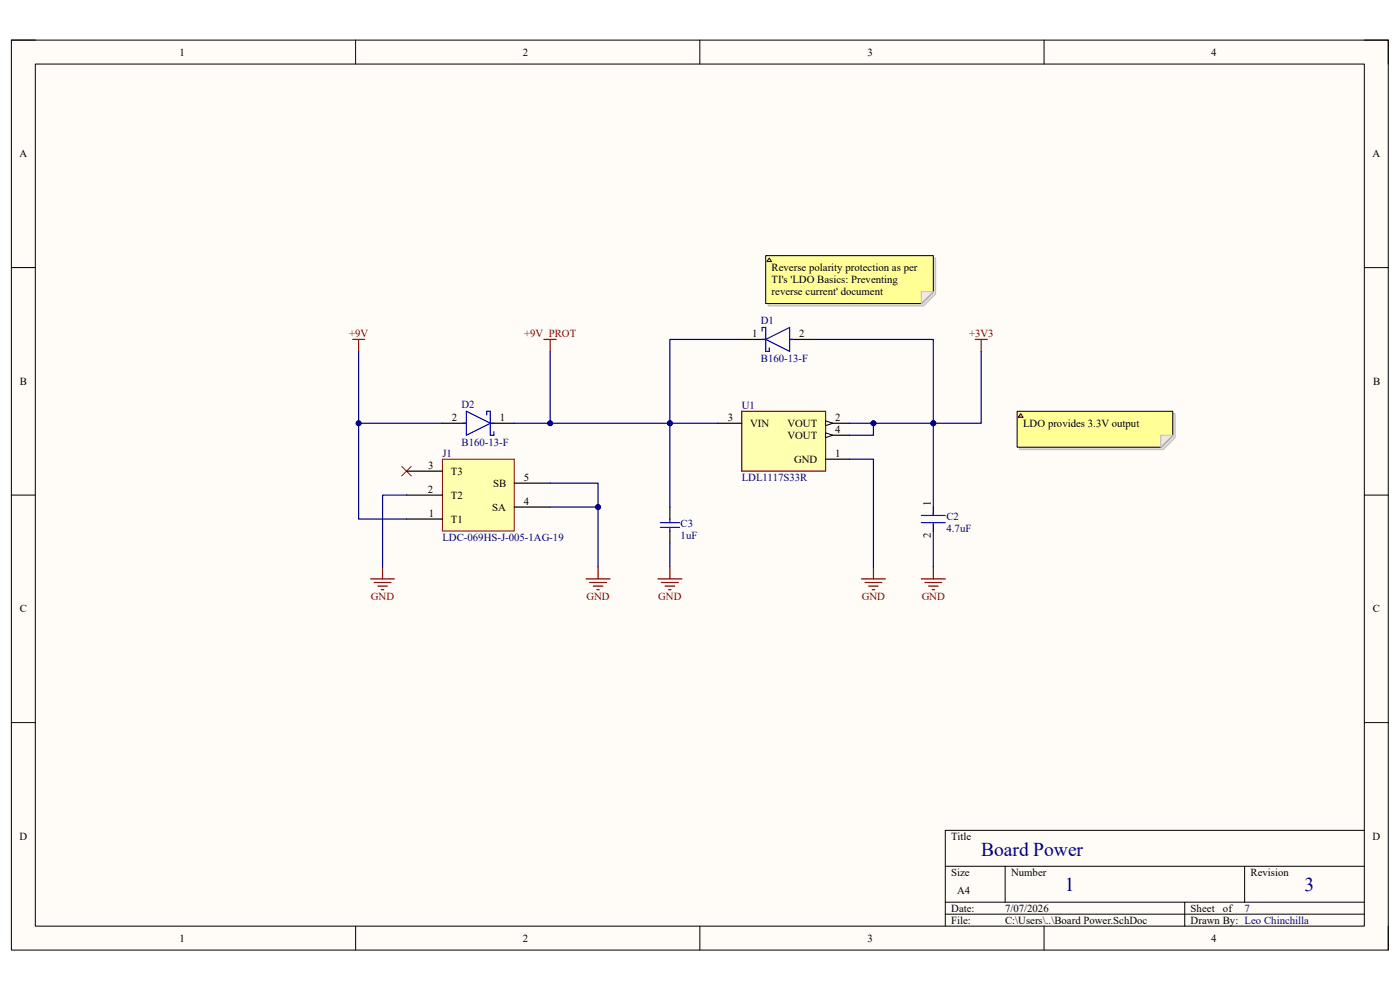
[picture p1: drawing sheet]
<svg xmlns="http://www.w3.org/2000/svg" width="297mm" height="210mm" viewBox="0 0 297 210" stroke-linecap="round" stroke-linejoin="round" font-family="sans-serif">
<path d="M2.4 8.5h292.1v193h-292.1z" fill-rule="evenodd" fill="#fffcf8"/>
<path d="M2.4 8.5h292.1v193h-292.1z" fill="none" stroke="#000" stroke-width=".21"/>
<path d="M7.5 13.6h281.9v182.9h-281.9z" fill-rule="evenodd" fill="#fffcf8"/>
<g fill="none" stroke="#000" stroke-width=".21">
<path d="M2.4 8.5h5.1M7.5 13.6h281.9v182.9h-281.9zM75.4 8.5v5.1M148.5 8.5v5.1M221.5 8.5v5.1M289.4 8.5h5.1v5.1M2.4 56.8h5.1M289.4 56.8h5.1M2.4 105h5.1M289.4 105h5.1M2.4 153.3h5.1M289.4 153.3h5.1"/>
<path d="M289.4 176.1h-88.9v20.4M75.4 196.5v5M148.5 196.5v5M200.5 183.8h88.9M200.5 191.4h88.9M200.5 193.9h88.9M213.2 183.8v7.6M221.5 196.5v5M251.3 191.4v5.1M264 183.8v7.6M294.5 196.5v5"/>
</g>
<path d="M74.8 72h2.5M76.1 72v2.5M78.6 122.8h5.1M79.4 123.6h3.5M80.1 124.3h2.1M80.9 125.1h.5M81.2 120.3v2.5M124.3 122.8h5.1M125.1 123.6h3.6M125.9 124.3h2M126.6 125.1h.5M126.9 120.3v2.5" fill="none" stroke="#800000" stroke-width=".25"/>
<path d="M85.2 98.9l2.1 2.1M87.3 98.9l-2.1 2.1" fill="none" stroke="#f00" stroke-width=".21"/>
<path d="M93.9 97.4h15.2v15.2h-15.2z" fill-rule="evenodd" fill="#ffffb0"/>
<path d="M93.9 97.4h15.2v15.2h-15.2z" fill="none" stroke="#800000" stroke-width=".21"/>
<path d="M86.2 99.9h7.7M86.2 110.1h7.7M86.2 105h7.7M109.1 107.6h7.6M109.1 102.5h7.6" fill="none" stroke="#000" stroke-width=".25"/>
<path d="M157.4 87.2h17.7v12.7h-17.7z" fill-rule="evenodd" fill="#ffffb0"/>
<path d="M157.4 87.2h17.7v12.7h-17.7z" fill="none" stroke="#800000" stroke-width=".25"/>
<path d="M152.3 89.8h5.1M175.1 89.8h5.1" fill="none" stroke="#000" stroke-width=".25"/>
<path d="M175.1 89.3l1.6 .5-1.6 .5z" fill="#f8fcff"/>
<path d="M175.1 89.3l1.6 .5-1.6 .5z" fill="none" stroke="#000" stroke-width=".21"/>
<path d="M175.1 97.4h5.1M175.1 92.3h5.1" fill="none" stroke="#000" stroke-width=".25"/>
<path d="M175.1 91.8l1.6 .5-1.6 .5z" fill="#f8fcff"/>
<path d="M175.1 91.8l1.6 .5-1.6 .5z" fill="none" stroke="#000" stroke-width=".21"/>
<g fill="none" stroke="#800000" stroke-width=".25">
<path d="M115.4 72h2.6M116.7 72v2.5M206.9 72h2.5M208.2 72v2.5M139.6 122.8h5.1M140.3 123.6h3.6M141.1 124.3h2M141.9 125.1h.5M142.1 120.3v2.5M182.8 122.8h5M183.5 123.6h3.6M184.3 124.3h2"/>
<path d="M185 125.1h.6M185.3 120.3v2.5M195.5 122.8h5M196.2 123.6h3.6M197 124.3h2M197.7 125.1h.6M198 120.3v2.5"/>
</g>
<path d="M157.4 72h5M167.5 72h5.1M93.9 89.8h5M104 89.8h5.1M142.1 107.6v2.5M142.1 112.6v2.6M198 107.6v1.7M198 111.1v1.5" fill="none" stroke="#000" stroke-width=".25"/>
<g fill="none" stroke="#00f" stroke-width=".25">
<path d="M161.7 70.2v-.7h.7v5h.8v-.7M161.7 72h.7M162.4 72l5.1-2.5v5zM167.5 72h.8M98.2 89.8h.7M98.9 87.2l5.1 2.6-5.1 2.5zM103.3 88v-.8h.7v5.1h.8v-.7M104 89.8h.8M140.1 110.9h4.1M140.1 111.9h4.1M142.1 110.1v.8M142.1 111.9v.7"/>
<path d="M195.5 110.9h5M195.5 109.3h5M198 108.6v.7M198 111.1v.3"/>
</g>
<path d="M116.7 107.6h10.2v12.7" fill="none" stroke="#000080" stroke-width=".25"/>
<circle cx="126.9" cy="107.6" r=".51" fill="#000080"/>
<circle cx="126.9" cy="107.6" r=".51" fill="none" stroke="#000080" stroke-width=".21"/>
<path d="M116.7 102.5h10.2v5.1" fill="none" stroke="#000080" stroke-width=".25"/>
<circle cx="126.9" cy="107.6" r=".51" fill="#000080"/>
<circle cx="126.9" cy="107.6" r=".51" fill="none" stroke="#000080" stroke-width=".21"/>
<path d="M208.2 74.5v15.3h-10.2M180.2 97.4h5.1v22.9M142.1 115.2v5.1M198 112.6v7.7" fill="none" stroke="#000080" stroke-width=".25"/>
<circle cx="198" cy="89.8" r=".51" fill="#000080"/>
<circle cx="198" cy="89.8" r=".51" fill="none" stroke="#000080" stroke-width=".21"/>
<path d="M185.3 89.8v2.5h-5.1" fill="none" stroke="#000080" stroke-width=".25"/>
<circle cx="185.3" cy="89.8" r=".51" fill="#000080"/>
<circle cx="185.3" cy="89.8" r=".51" fill="none" stroke="#000080" stroke-width=".21"/>
<path d="M180.2 89.8h17.8v17.8" fill="none" stroke="#000080" stroke-width=".25"/>
<circle cx="185.3" cy="89.8" r=".51" fill="#000080"/>
<circle cx="185.3" cy="89.8" r=".51" fill="none" stroke="#000080" stroke-width=".21"/>
<circle cx="198" cy="89.8" r=".51" fill="#000080"/>
<circle cx="198" cy="89.8" r=".51" fill="none" stroke="#000080" stroke-width=".21"/>
<path d="M116.7 74.5v15.3" fill="none" stroke="#000080" stroke-width=".25"/>
<circle cx="116.7" cy="89.8" r=".51" fill="#000080"/>
<circle cx="116.7" cy="89.8" r=".51" fill="none" stroke="#000080" stroke-width=".21"/>
<path d="M76.1 74.5v15.3M86.2 105h-5v15.3" fill="none" stroke="#000080" stroke-width=".25"/>
<circle cx="76.1" cy="89.8" r=".51" fill="#000080"/>
<circle cx="76.1" cy="89.8" r=".51" fill="none" stroke="#000080" stroke-width=".21"/>
<path d="M109.1 89.8h43.2" fill="none" stroke="#000080" stroke-width=".25"/>
<circle cx="116.7" cy="89.8" r=".51" fill="#000080"/>
<circle cx="116.7" cy="89.8" r=".51" fill="none" stroke="#000080" stroke-width=".21"/>
<circle cx="142.1" cy="89.8" r=".51" fill="#000080"/>
<circle cx="142.1" cy="89.8" r=".51" fill="none" stroke="#000080" stroke-width=".21"/>
<path d="M93.9 89.8h-17.8v20.3h10.1" fill="none" stroke="#000080" stroke-width=".25"/>
<circle cx="76.1" cy="89.8" r=".51" fill="#000080"/>
<circle cx="76.1" cy="89.8" r=".51" fill="none" stroke="#000080" stroke-width=".21"/>
<path d="M157.4 72h-15.3v17.8" fill="none" stroke="#000080" stroke-width=".25"/>
<circle cx="142.1" cy="89.8" r=".51" fill="#000080"/>
<circle cx="142.1" cy="89.8" r=".51" fill="none" stroke="#000080" stroke-width=".21"/>
<path d="M172.6 72h25.4v17.8" fill="none" stroke="#000080" stroke-width=".25"/>
<circle cx="198" cy="89.8" r=".51" fill="#000080"/>
<circle cx="198" cy="89.8" r=".51" fill="none" stroke="#000080" stroke-width=".21"/>
<path d="M142.1 89.8v17.8" fill="none" stroke="#000080" stroke-width=".25"/>
<circle cx="142.1" cy="89.8" r=".51" fill="#000080"/>
<circle cx="142.1" cy="89.8" r=".51" fill="none" stroke="#000080" stroke-width=".21"/>
<path d="M163 54.7h35.5v7.7l-2.5 2.5h-33z" fill-rule="evenodd" fill="#e0ddd7"/>
<path d="M163 54.7h35.5v7.7l-2.5 2.5h-33z" fill="none" stroke="#bfbdba" stroke-width=".21"/>
<path d="M162.4 54.2h35.6v7.6l-2.5 2.6h-33.1z" fill-rule="evenodd" fill="#ffff96"/>
<path d="M162.4 54.2h35.6v7.6l-2.5 2.6h-33.1z" fill="none" stroke="#000" stroke-width=".21"/>
<path d="M195.5 61.8h2.5l-2.5 2.6z" fill="#f2f0d8"/>
<path d="M195.5 61.8h2.5l-2.5 2.6z" fill="none" stroke="#bfbdba" stroke-width=".21"/>
<path d="M163.2 54.7l.5 .8h-1z" fill="#ffcc78"/>
<path d="M163.2 54.7l.5 .8h-1z" fill="none" stroke="#300" stroke-width=".21"/>
<path d="M216.3 87.8h33v5l-2.5 2.6h-30.5z" fill-rule="evenodd" fill="#e0ddd7"/>
<path d="M216.3 87.8h33v5l-2.5 2.6h-30.5z" fill="none" stroke="#bfbdba" stroke-width=".21"/>
<path d="M215.8 87.2h33v5.1l-2.5 2.6h-30.5z" fill-rule="evenodd" fill="#ffff96"/>
<path d="M215.8 87.2h33v5.1l-2.5 2.6h-30.5z" fill="none" stroke="#000" stroke-width=".21"/>
<path d="M246.3 92.3h2.5l-2.5 2.6z" fill="#f2f0d8"/>
<path d="M246.3 92.3h2.5l-2.5 2.6z" fill="none" stroke="#bfbdba" stroke-width=".21"/>
<path d="M216.5 87.8l.6 .7h-1.1z" fill="#ffcc78"/>
<path d="M216.5 87.8l.6 .7h-1.1z" fill="none" stroke="#300" stroke-width=".21"/>
<g font-size="4.1" fill="#000080">
<text x="208.2" y="181.6">Board Power</text>
<text x="225.9" y="189">1</text>
<text x="276.8" y="189">3</text>
</g>
<g font-size="2.3">
<text x="38.1" y="11.8">1</text>
<text x="110.9" y="11.8">2</text>
<text x="184" y="11.8">3</text>
<text x="256.9" y="11.8">4</text>
<text x="4.1" y="33.4">A</text>
<text x="291.2" y="33.4">A</text>
<text x="163.7" y="57.5">Reverse polarity protection as per</text>
<text x="163.7" y="60.1">TI's 'LDO Basics: Preventing</text>
<text x="163.7" y="62.6">reverse current' document</text>
<text x="159.6" y="71.5">1</text>
<text x="169.5" y="71.5">2</text>
<text x="4.2" y="81.7">B</text>
<text x="291.3" y="81.7">B</text>
<text x="95.8" y="89.3">2</text>
<text x="106" y="89.3">1</text>
<text x="154.4" y="89.3">3</text>
<text x="177.2" y="89.3">2</text>
<text x="159.1" y="90.6">VIN</text>
<text x="167" y="90.6">VOUT</text>
<text x="167" y="93.1">VOUT</text>
<text x="177.2" y="91.8">4</text>
<text x="217" y="90.6">LDO provides 3.3V output</text>
<text x="90.8" y="99.4">3</text>
<text x="95.6" y="100.7">T3</text>
<text x="111.1" y="102">5</text>
<text x="168.5" y="98.2">GND</text>
<text x="177.2" y="96.9">1</text>
<text x="90.8" y="104.5">2</text>
<text x="95.6" y="105.8">T2</text>
<text x="104.6" y="103.3">SB</text>
<text x="111.1" y="107.1">4</text>
<text x="197.5" y="107.3" transform="rotate(-90 197.5 107.3)">1</text>
<text x="91" y="109.6">1</text>
<text x="95.6" y="110.9">T1</text>
<text x="104.4" y="108.3">SA</text>
<text x="197.5" y="114.2" transform="rotate(-90 197.5 114.2)">2</text>
<text x="4.2" y="129.9">C</text>
<text x="291.3" y="129.9">C</text>
<text x="4.1" y="178.2">D</text>
<text x="201.8" y="178.2">Title</text>
<text x="291.2" y="178.2">D</text>
<text x="201.8" y="185.8">Size</text>
<text x="214.5" y="185.8">Number</text>
<text x="265.3" y="185.8">Revision</text>
<text x="203.1" y="189.6">A4</text>
<text x="201.8" y="193.4">Date:</text>
<text x="201.8" y="196">File:</text>
<text x="213.2" y="196">C:\Users\..\Board Power.SchDoc</text>
<text x="213.2" y="193.4">7/07/2026</text>
<text x="252.6" y="193.4">Sheet</text>
<text x="252.6" y="196">Drawn By: Leo Chinchilla</text>
<text x="259.5" y="193.4">of</text>
<text x="38.1" y="199.8">1</text>
<text x="110.9" y="199.8">2</text>
<text x="184" y="199.8">3</text>
<text x="256.9" y="199.8">4</text>
</g>
<g font-size="2.3" fill="#800000">
<text x="74" y="71.5">+9V</text>
<text x="111.2" y="71.5">+9V_PROT</text>
<text x="205.6" y="71.5">+3V3</text>
<text x="78.7" y="127.4">GND</text>
<text x="124.4" y="127.4">GND</text>
<text x="139.7" y="127.4">GND</text>
<text x="182.8" y="127.4">GND</text>
<text x="195.5" y="127.4">GND</text>
</g>
<g font-size="2.3" fill="#000080">
<text x="161.4" y="68.7">D1</text>
<text x="161.4" y="76.8">B160-13-F</text>
<text x="97.9" y="86.5">D2</text>
<text x="157.4" y="86.7">U1</text>
<text x="97.9" y="94.6">B160-13-F</text>
<text x="93.9" y="96.9">J1</text>
<text x="157.4" y="102">LDL1117S33R</text>
<text x="144.4" y="111.9">C3</text>
<text x="200.8" y="110.4">C2</text>
<text x="200.8" y="112.9">4.7uF</text>
<text x="93.9" y="114.7">LDC-069HS-J-005-1AG-19</text>
<text x="144.4" y="114.4">1uF</text>
<text x="264" y="193.4">7</text>
</g>
</svg>
